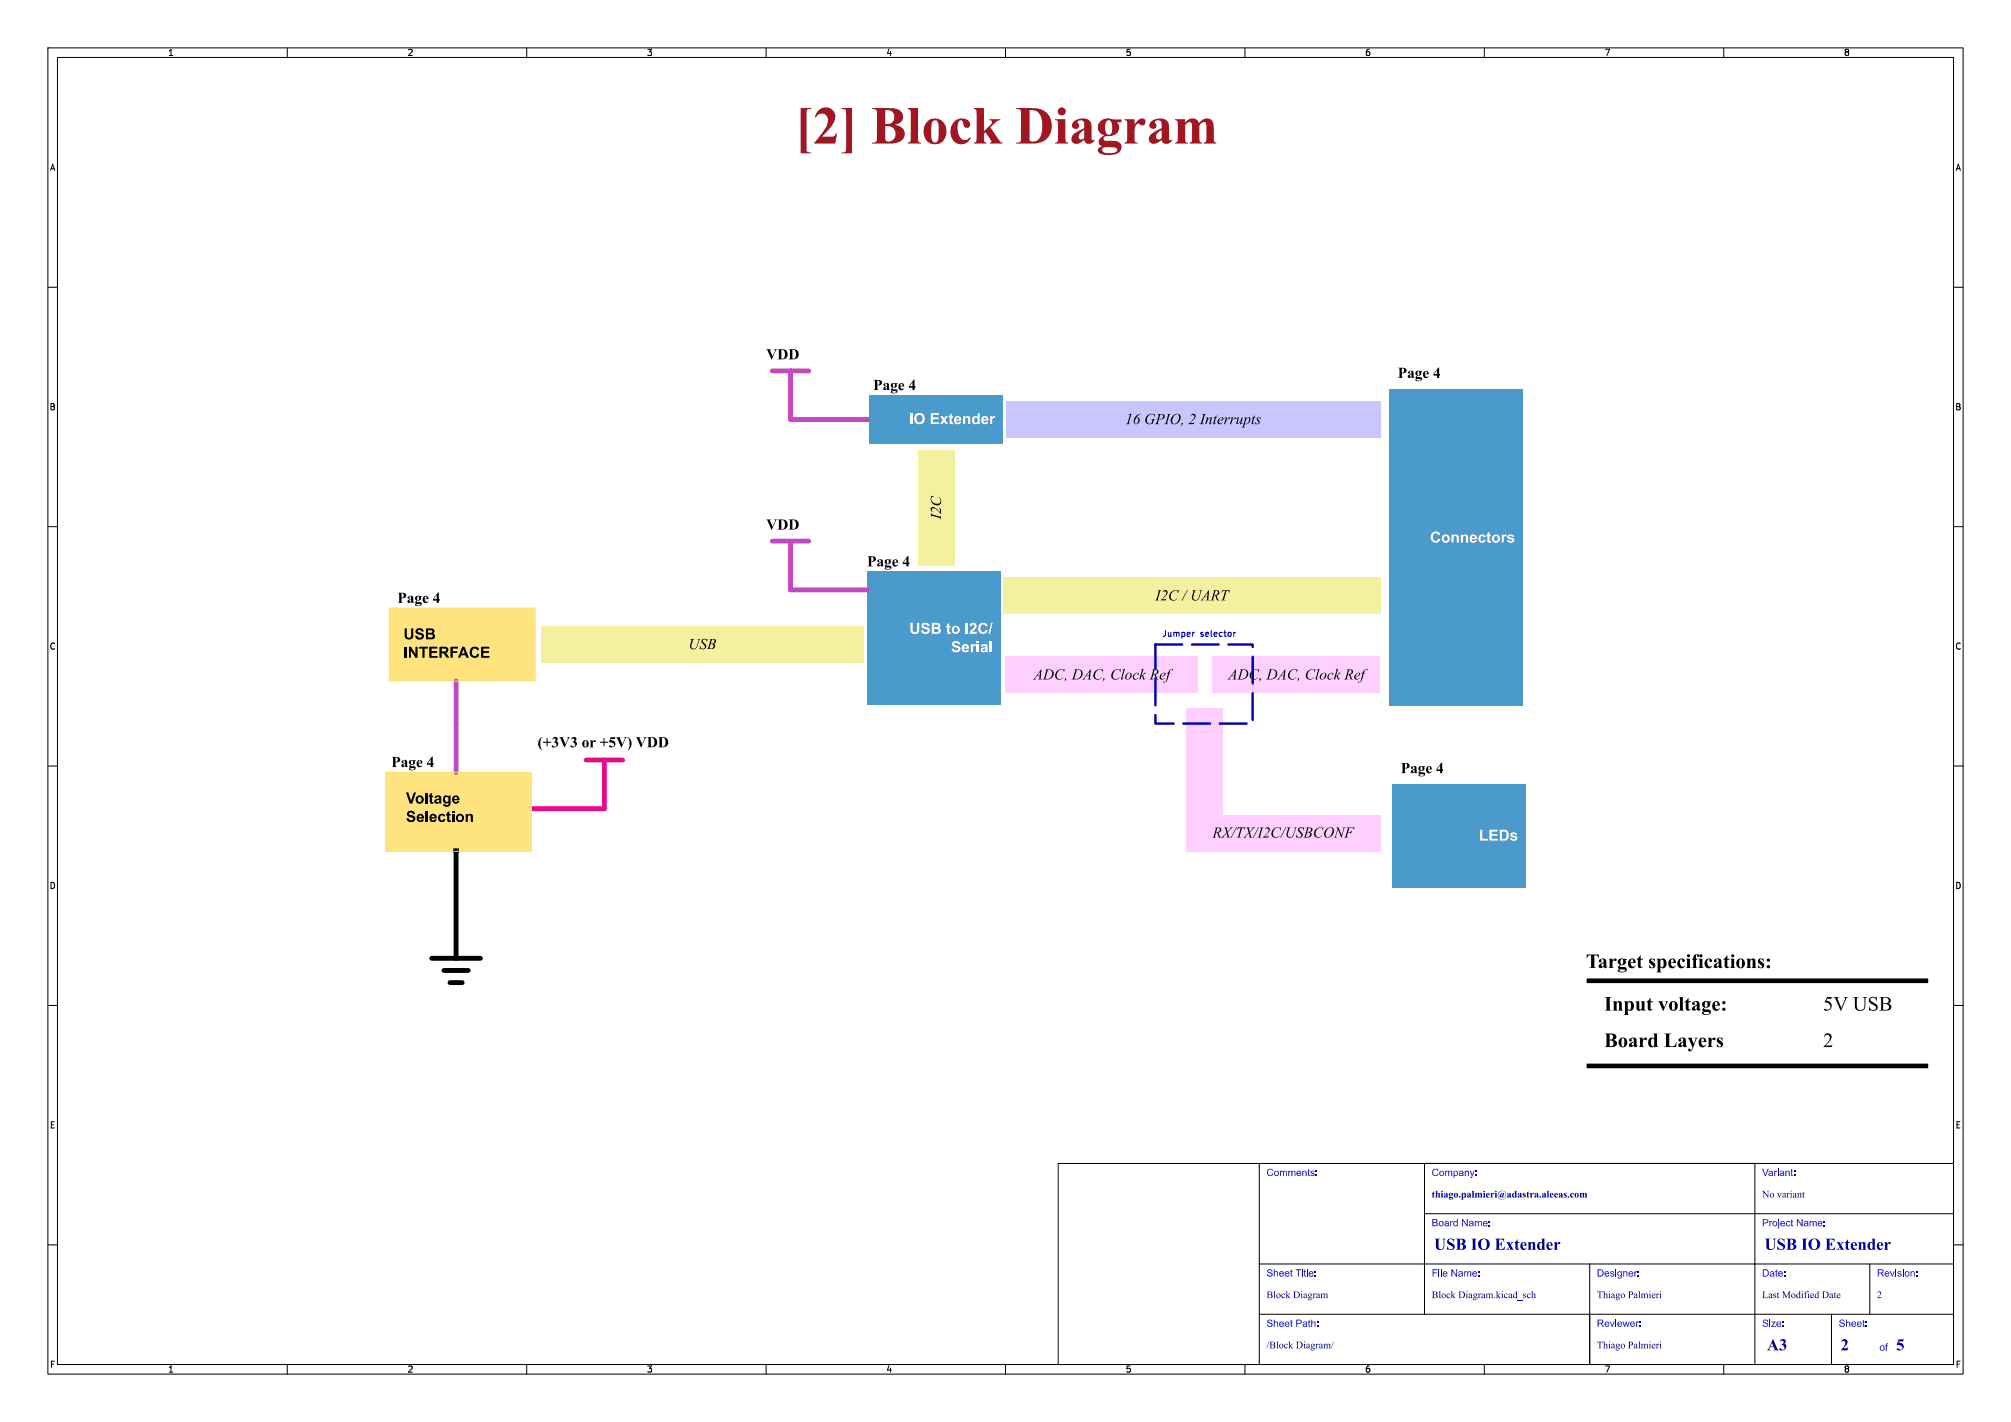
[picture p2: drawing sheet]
<svg xmlns="http://www.w3.org/2000/svg" width="420mm" height="297mm" viewBox="0 0 420 297" stroke-linecap="round" stroke-linejoin="round" font-family="sans-serif">
<g fill="none" stroke="#000" stroke-width=".21">
<path d="M10 10h400v277h-400zM12 12h396v273h-396zM60 10v2M110 10v2M160 10v2M210 10v2M260 10v2M310 10v2M360 10v2M10 60h2M408 60h2M10 110h2"/>
<path d="M408 110h2M10 160h2M408 160h2M10 210h2M408 210h2M263 243v42M297.5 253.5h110.5M297.5 243v31.5M366.5 243v42M408 243h-187v42M10 260h2M263 274.5h145"/>
<path d="M263 264h145M332 264v21M382.5 274.5v10.5M390.5 264v10.5M408 260h2M60 285v2M110 285v2M160 285v2M210 285v2M260 285v2M310 285v2M360 285v2"/>
</g>
<path d="M191.8 94h7.6v24.1h-7.6z" fill="#f3f0a0"/>
<path d="M181.1 119.4h27.9v27.9h-27.9z" fill="#4a9bcb"/>
<g fill="#f3f0a0">
<path d="M113 130.8h67.3v7.6h-67.3z"/>
<path d="M209.5 120.7h78.8v7.6h-78.8z"/>
</g>
<g fill="#ffcfff">
<path d="M247.6 147.8h7.7v30h-7.7z"/>
<path d="M210.1 137.2h40.1v7.6h-40.1z"/>
<path d="M247.6 170.2h40.7v7.6h-40.7z"/>
</g>
<path d="M210.1 83.8h78.2v7.6h-78.2z" fill="#cac4ff"/>
<path d="M181.6 82.6h27.9v10.1h-27.9z" fill="#4a9bcb"/>
<path d="M253.2 137.2h35.1v7.6h-35.1z" fill="#ffcfff"/>
<g fill="#4a9bcb">
<path d="M290.2 81.3h27.9v66h-27.9z"/>
<path d="M290.8 163.8h28v21.6h-28z"/>
</g>
<path d="M81.3 127h30.5v15.2h-30.5z" fill="#ffe37f"/>
<path d="M111.1 168.5h.7v.8h-.7z" fill="#ff00ab"/>
<path d="M181 87.2h.6v.8h-.6z" fill="#c647c2"/>
<path d="M94.7 177.3h1.1v.8h-1.1z" fill="#000"/>
<path d="M80.5 161.3h30.5v16.5h-30.5z" fill="#ffe37f"/>
<g fill="#000">
<path d="M300.4 76.8h.2v1.3h.2v.4h-.2v.4h-.5v-.4h-.7v-.4h.7v-.8l-.6 .8h-.1zM190.8 79.3h.2v1.4h.2v.3h-.2v.5h-.4v-.5h-.8v-.3h.8v-.9l-.6 .9h-.2zM189.5 116.1h.2v1.4h.2v.3h-.2v.5h-.4v-.5h-.8v-.3h.8v-.8l-.6 .8h-.2zM84.5 135.1h.4v2.3h-.4zM84.5 131.2h.5v1.3a.5 .5 0 0 0 .1 .6 .5 .5 0 0 0 .7 0l.1-1.9h.4v1.6a.91 .91 0 0 1-.9 .8 .91 .91 0 0 1-.9-.8zM85.4 135.1h.4l1 1.5v-1.5h.4v2.3h-.5l-.9-1.5v1.5h-.4zM86.9 131.4a.94 .94 0 0 1 1.6 .5h-.5a.37 .37 0 0 0-.4-.3 .37 .37 0 0 0-.3 .4 1.2 1.2 0 0 1 1.2 .7 .93 .93 0 0 1-.9 .9 .93 .93 0 0 1-.9-.8h.4a.43 .43 0 0 0 .5 .4 .43 .43 0 0 0 .4-.5 1.13 1.13 0 0 1-1.2-.8zM87.5 135.1h1.9v.4h-.7v1.9h-.5v-1.9h-.7zM89.6 135.1h1.7v.4h-1.2v.5h1.2v.4h-1.2v.6h1.3v.4h-1.8zM88.9 131.2h1a.61 .61 0 0 1 .8 .3 .61 .61 0 0 1-.3 .8 .63 .63 0 0 1 .4 .8 .63 .63 0 0 1-.7 .4h-1.2v-.3h1.2a.3 .3 0 0 0 .3-.3 .3 .3 0 0 0-.3-.3l-.7-.1v.7h-.5v-1l1.1-.1a.26 .26 0 0 0 .3-.2 .26 .26 0 0 0-.2-.3h-.7v.6h-.5zM91.5 123.8h.1v1.3h.2v.3h-.2v.5h-.4v-.5h-.8v-.3h.8v-.8l-.6 .8h-.2zM91.8 135.1h1a.67 .67 0 0 1 .8 .5 .67 .67 0 0 1-.5 .8l.7 1h-.5l-.6-.9-.4-.1-.1 1h-.4v-1.3l1.1-.1a.29 .29 0 0 0 .3-.2 .29 .29 0 0 0-.3-.3h-.7v.6h-.4z"/>
<path d="M94.1 135.1h1.6v.4h-1.1v.5h.9v.4h-.9v1h-.5zM96.5 135.1h.5l.9 2.3h-.5l-.2-.5h-.9l-.2 .5h-.5l.4-.9h1.1l-.3-.9-.3 .9h-.5zM98.4 135.4a1 1 0 0 1 1.7 .3l-.5 .1a.56 .56 0 0 0-.7-.3 .56 .56 0 0 0-.3 .7 .56 .56 0 0 0 .3 .8 .56 .56 0 0 0 .7-.5l.5 .2a1.07 1.07 0 0 1-1.4 .6 1.07 1.07 0 0 1-.6-1.5zM100.5 135.1h1.7v.4h-1.3v.5h1.2v.4h-1.2v.6h1.3v.4h-1.7zM90.2 158h.2v1.4h.2v.3h-.2v.5h-.5v-.5h-.7v-.3h.7v-.8l-.6 .8h-.1zM85.1 169.6a.94 .94 0 0 1 1.6 .4l-.5 .1a.37 .37 0 0 0-.4-.4 .37 .37 0 0 0-.3 .4 1.2 1.2 0 0 1 1.2 .8 .93 .93 0 0 1-.9 .8 .93 .93 0 0 1-.9-.8h.4a.43 .43 0 0 0 .5 .5 .43 .43 0 0 0 .4-.6 1.13 1.13 0 0 1-1.2-.8zM84.8 165.5h.5l.6 1.7 .5-1.7h.5l-.8 2.3h-.5zM89.8 165.8l.4-.2v.6h.3v.3h-.3v.9l.3 .1-.1 .3a.48 .48 0 0 1-.5 0 .48 .48 0 0 1-.1-.6v-.7h-.2zM93.4 169.7l.4-.3v.6h.3v.4h-.3v.9h.3l-.1 .4a.48 .48 0 0 1-.5-.1 .48 .48 0 0 1-.1-.5v-.7h-.2zM301 159.3h.2v1.4h.2v.3h-.2v.5h-.4v-.5h-.8v-.3h.8v-.9l-.7 .9h-.1zM331.5 204.5h71.1v.7h-71.1zM353.8 199.5a.61 .61 0 0 1 .7-.2 .61 .61 0 0 1 .4 .4 .31 .31 0 0 1-.4 .1 .31 .31 0 0 1-.1-.4l-.2 .1v.7h.3v.2h-.3v1.4v.2l.3 .2h-1.2l.3-.2v-.2v-1.4h-.3v-.2h.3z"/>
<path d="M381.2 216a.86 .86 0 0 1 1.2 .2 .86 .86 0 0 1-.3 1.2l-.8 1h1l.4-.3-.2 .6h-1.7a2.96 2.96 0 0 0 1.4-2.1 .65 .65 0 0 0-.7-.5 .65 .65 0 0 0-.6 .5zM331.5 222.2h71.1v.8h-71.1z"/>
<circle cx="352.6" cy="199.6" r=".32"/>
<circle cx="355.2" cy="199.6" r=".32"/>
<circle cx="361.9" cy="199.6" r=".32"/>
</g>
<path d="M95.2 177.8v22.4M90.2 200.2h10.1M92.7 202.7h5.1M94 205.2h2.5" fill="none" stroke="#000" stroke-width="1"/>
<path d="M161.3 77.5h7.6M165.1 77.5v10.1h16M161.3 113h7.6M165.1 113v10.2h16M95.2 142.2v19.1" fill="none" stroke="#c647c2" stroke-width="1"/>
<path d="M122.4 158.8h7.6M126.2 158.8v10.1h-14.7" fill="none" stroke="#ff00ab" stroke-width="1"/>
<path d="M89.1 165.5v2.3M89.1 169.4v2.3" fill="none" stroke="#000" stroke-width=".44"/>
<path d="M249.4 132.1l-.3 .1M257.7 132.1v.8M258 132.1l-.3 .2" fill="none" stroke="#0000c2" stroke-width=".21"/>
<path d="M81.3 127h30.5v15.2h-30.5zM80.5 161.3h30.5v16.5h-30.5z" fill="none" stroke="#ffe37f" stroke-width=".21"/>
<path d="M111.1 168.5h.7v.8h-.7z" fill="none" stroke="#ff00ab" stroke-width=".25"/>
<path d="M181 87.2h.6v.8h-.6z" fill="none" stroke="#c647c2" stroke-width=".25"/>
<path d="M241.3 134.6h20.3v16.5h-20.3z" fill="none" stroke="#0000c2" stroke-width=".51" stroke-dasharray="5.6 2"/>
<path d="M94.7 177.3h1.1v.8h-1.1zM331.5 204.5h71.1v.7h-71.1zM331.5 222.2h71.1v.8h-71.1z" fill="none" stroke="#000" stroke-width=".21"/>
<text font-size="11.1" fill="#a21622" x="166" y="32.9">[2] BlockDiagram</text>
<g font-size="4.2">
<text x="331.2" y="203.9">Targetspecifications:</text>
<text x="335" y="212.8">Input voltage:</text>
<text x="380.7" y="212.8">5V USB</text>
<text x="335" y="220.4">BoardLayers</text>
</g>
<g font-size="3.5" fill="#00007f">
<text x="299.5" y="261.9">USBIO Extender</text>
<text x="368.5" y="261.9">USBIO Extender</text>
<text x="369" y="282.9">A3</text>
<text x="384.4" y="282.9">2</text>
<text x="396" y="282.9">5</text>
</g>
<g font-size="3.2">
<text x="160" y="75.4">VDD</text>
<text x="182.4" y="82.7">Page4</text>
<text x="291.9" y="80.2">Page4</text>
<text x="235" y="89.4">16GPIO,2 Interrupts</text>
<text x="160" y="111">VDD</text>
<text x="197.4" y="108.4" transform="rotate(-90 197.4 108.4)">I2C</text>
<text x="181.1" y="119.6">Page4</text>
<text x="83" y="127.2">Page4</text>
<text x="241.3" y="126.2">I2C/UART</text>
<text x="143.8" y="136.4">USB</text>
<text x="215.9" y="142.7">ADC,DAC,ClockRef</text>
<text x="256.5" y="142.7">ADC,DAC,ClockRef</text>
<text x="81.7" y="161.5">Page4</text>
<text x="112.3" y="156.5">(+3V3 or +5V) VDD</text>
<text x="292.5" y="162.7">Page4</text>
<text x="84.8" y="169.1">Voltage</text>
<text x="84.8" y="173">Selection</text>
<text x="253.2" y="175.8">RX/TX/I2C/USBCONF</text>
</g>
<g font-size="3.2" fill="#fff">
<text x="189.9" y="89.4">IO Extender</text>
<text x="298.7" y="114.2">Connectors</text>
<text x="189.9" y="133.2">USB to I2C/</text>
<text x="198.6" y="137.1">Serial</text>
<text x="308.9" y="176.4">LEDs</text>
</g>
<g font-size="2.1" fill="#00f">
<text x="264.5" y="246.2">Comments:</text>
<text x="299" y="246.2">Company:</text>
<text x="368" y="246.2">Variant:</text>
<text x="299" y="256.7">Board Name:</text>
<text x="368" y="256.7">Project Name:</text>
<text x="264.5" y="267.2">Sheet Title:</text>
<text x="299" y="267.2">File Name:</text>
<text x="333.5" y="267.2">Designer:</text>
<text x="368" y="267.2">Date:</text>
<text x="392" y="267.2">Revision:</text>
<text x="264.5" y="277.7">Sheet Path:</text>
<text x="333.5" y="277.7">Reviewer:</text>
<text x="368" y="277.7">Size:</text>
<text x="384" y="277.7">Sheet:</text>
<text x="392.5" y="282.7">of</text>
</g>
<g font-size="2.1" fill="#00007f">
<text x="299" y="250.7">thiago.palmieri@adastra.aleeas.com</text>
<text x="368" y="250.7">No variant</text>
<text x="264.5" y="271.7">Block Diagram</text>
<text x="299" y="271.7">Block Diagram.kicad_sch</text>
<text x="333.5" y="271.7">ThiagoPalmieri</text>
<text x="368" y="271.7">LastModified Date</text>
<text x="392" y="271.7">2</text>
<text x="264.5" y="282.2">/Block Diagram/</text>
<text x="333.5" y="282.2">ThiagoPalmieri</text>
</g>
<g font-size="1.8">
<text x="35" y="11.9">1</text>
<text x="85" y="11.9">2</text>
<text x="135" y="11.9">3</text>
<text x="185" y="11.9">4</text>
<text x="235" y="11.9">5</text>
<text x="285" y="11.9">6</text>
<text x="335" y="11.9">7</text>
<text x="385" y="11.9">8</text>
<text x="10.3" y="35.9">A</text>
<text x="408.3" y="35.9">A</text>
<text x="10.3" y="85.9">B</text>
<text x="408.2" y="85.9">B</text>
<text x="10.3" y="135.9">C</text>
<text x="408.2" y="135.9">C</text>
<text x="10.3" y="185.9">D</text>
<text x="408.2" y="185.9">D</text>
<text x="10.3" y="235.9">E</text>
<text x="408.3" y="235.9">E</text>
<text x="10.3" y="285.9">F</text>
<text x="35" y="286.9">1</text>
<text x="85" y="286.9">2</text>
<text x="135" y="286.9">3</text>
<text x="185" y="286.9">4</text>
<text x="235" y="286.9">5</text>
<text x="285" y="286.9">6</text>
<text x="335" y="286.9">7</text>
<text x="385" y="286.9">8</text>
<text x="408.3" y="285.9">F</text>
</g>
<g font-size="1.8" fill="#0000c2">
<text x="242.6" y="133.2">Jumper</text>
<text x="250.6" y="133.2">selector</text>
</g>
</svg>
